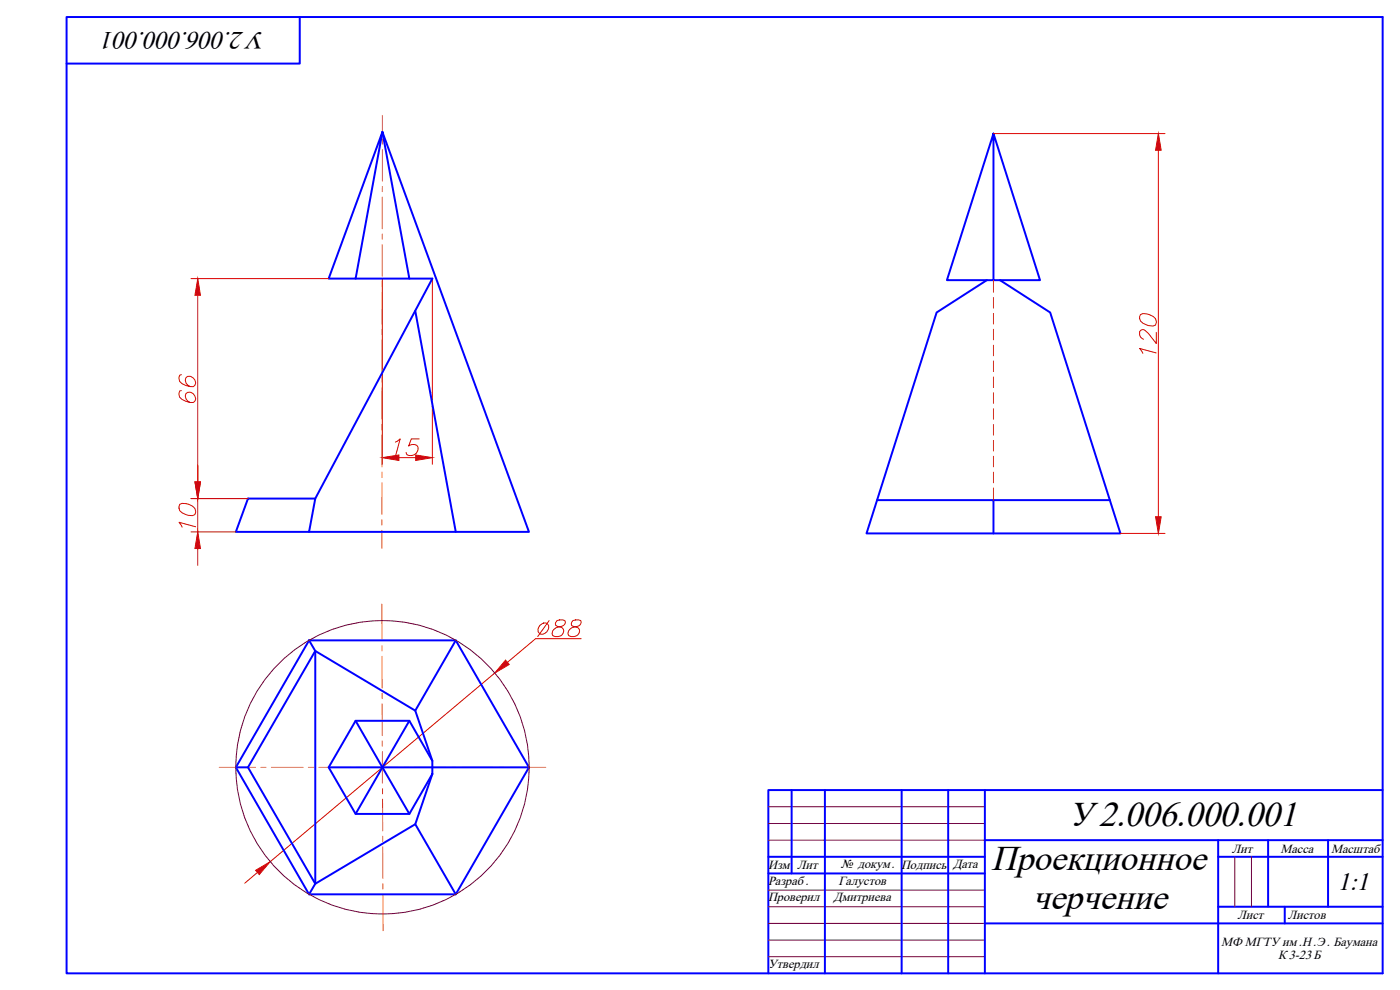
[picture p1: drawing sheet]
<svg xmlns="http://www.w3.org/2000/svg" width="420mm" height="297mm" viewBox="0 0 420 297" stroke-linecap="round" stroke-linejoin="round" font-family="sans-serif">
<g fill="none" stroke="#ff7f00" stroke-width=".3">
<path d="M114.8 34.6v5.5M114.7 59.1v9.6M114.8 41.7v1.6M114.8 44.9v9.4M114.8 56l-.1 1.5M114.7 70.2v1.6M114.7 73.4v9.5M114.7 98.8v1.6M114.7 84.5v1.6M114.7 87.7v9.5M114.7 102v9.5M114.7 113.1v1.6"/>
<path d="M114.7 116.3l-.1 9.5M114.6 127.4v1.6M114.6 130.5v9.6M114.6 155.9v1.7M114.6 159.1v5.5M114.6 141.7v1.5M114.6 144.9v9.5M114.6 181.3v10.8M114.6 196.9l.1 9.5M114.6 193.7v1.6M114.7 208v1.6M114.7 211.2v9.5"/>
<path d="M65.8 230.2h10.9M78.3 230.2h1.5M81.4 230.2h9.6M92.5 230.2h1.6M95.7 230.2h9.5M106.8 230.2h1.6M110 230.2h9.5M114.7 222.3v1.6M114.8 225.5v9.5M114.8 239.8l.1 9.5M114.8 236.6v1.6M121.1 230.2h1.6"/>
<path d="M124.3 230.2h9.5M135.4 230.2h1.6M138.6 230.2h9.5M149.7 230.2h1.6M152.9 230.2h10.9M114.9 250.9v1.6M114.9 254.1v9.5M114.9 265.2v1.6M114.9 268.3l.1 11"/>
</g>
<g fill="none" stroke="#d00" stroke-width=".3">
<path d="M298.2 40.1h51.4M347.6 45.1v110M57.3 83.6h41.3M59.4 88.6v56M114.7 83.6v55.7M129.8 83.6v55.7M342.3 94.4a4.1 4.1 0 0 1 4.5 1.2 1.44 1.44 0 0 1-.7 2.2 5.1 5.1 0 0 1-3.8-1.5l-.3-.8zM347 99.7v3.4l-3.1-3.7a1.07 1.07 0 0 0-1-.5 1.07 1.07 0 0 0-.9 .7 1.87 1.87 0 0 0 1.2 2.2M54.4 117.2l-.5 .1a1.95 1.95 0 0 0 .8 2.6 3.5 3.5 0 0 0 3.8 .5 1.82 1.82 0 0 0-.4-2.2 1.82 1.82 0 0 0-2.3-.1 1.91 1.91 0 0 0 1.2 2.7M54.4 112.4l-.5 .2a1.96 1.96 0 0 0 .8 2.5l1.1 .6 2.2 .3a1.75 1.75 0 0 0 .2-2.4 1.75 1.75 0 0 0-2.4-.3 1.91 1.91 0 0 0 1.2 2.7M347 105.9l-5-1.4 1 1.5M118.7 132.7l1.4-1-1.4 5"/>
<path d="M119.7 137.3h5.1M125.8 131.7h-2.4l-.8 2.1a1.62 1.62 0 0 1 1.8-.4 1.62 1.62 0 0 1 1.1 1.4 2.14 2.14 0 0 1-3.5 1.4l-.1-.5M53.9 151.3a4.1 4.1 0 0 1 4.6 1.2l.2 .8-.2 1.1a4.1 4.1 0 0 1-4.6-1.2l-.2-.8zM57.3 159.6h13.5M57.3 149.6h17.1M58.7 158.1l-5-1.4 1 1.5M59.4 149.6v10M59.4 164.6v5M336.3 160h13.3M162 187.6a1.55 1.55 0 0 1 2.6 0 2.03 2.03 0 0 1-.6 2.1 2.03 2.03 0 0 1-2.1 .3 1.69 1.69 0 0 1 .1-2.4zM164.8 186.2l-3.4 4.8M167.2 186.2l-.5 1 .1 .4 .4 .3a1.68 1.68 0 0 1 2 1.4 2 2 0 0 1-1.3 1.7 2 2 0 0 1-2.1-.5 1.91 1.91 0 0 1 1.8-2.4l1-.2a1.22 1.22 0 0 0 .9-1.7l-.6-.2z"/>
<path d="M171.9 186.2l-.5 1 .1 .4 .5 .3a1.68 1.68 0 0 1 1.9 1.4 1.98 1.98 0 0 1-1.3 1.7 1.98 1.98 0 0 1-2-.5 1.91 1.91 0 0 1 1.8-2.4l1-.2a1.29 1.29 0 0 0 .9-1.7l-.6-.2zM174.4 191.6h-13.7l-8.4 7.1M148.5 202l-67.4 56.6M77.3 261.8l-3.9 3.2"/>
</g>
<g fill="#d00" stroke="#d00" stroke-width=".3">
<path d="M124.8 136.5l5 .8-5 .9z"/>
<path d="M114.7 137.3l5-.8v1.7z"/>
<path d="M76.7 261.1l4.4-2.5-3.3 3.8z"/>
<path d="M151.7 198.1l1.1 1.3-4.3 2.6z"/>
<path d="M59.4 159.6l.8 5h-1.7z"/>
<path d="M58.5 144.6h1.7l-.8 5z"/>
<path d="M59.4 83.6l.8 5h-1.7z"/>
<path d="M347.6 40.1l.9 5h-1.7z"/>
<path d="M346.8 155.1h1.7l-.9 4.9z"/>
</g>
<g fill="none" stroke="#00f" stroke-width=".59">
<path d="M20 5.1h395v286.9h-395zM90 5.1v14h-70M298.2 40.1l-14 44h14v-44l13.9 44h-13.9M106.7 83.6h16.2l-8.1-44-8.1 44h-8.1l16.2-44 43.9 120h-65.9M122.9 83.6h6.9l-35.2 66M124.6 93.3l12.2 66.3M296.2 84.1l-15.1 9.7-21 66.2h76.2l-21.1-66.2-15.1-9.7M74.4 149.6h20.2l-1.8 10h-22zM263.2 150.1h35v9.9M298.2 150.1h34.9M92.8 192.1h44l21.9 38.1-21.9 38.1h-44l-22-38.1zM92.8 192.1l1.8 3.2v69.9l-1.8 3.1"/>
<path d="M94.6 195.3l30 17.9 5.2 15.1v3.9l-5.2 15.1-30 17.9-20.2-35zM136.8 192.1l-12.2 21.1M106.7 216.3l16.2 27.9M122.9 216.3l-16.2 27.9M70.8 230.2h3.6M98.6 230.2h60.1M129.8 228.3l-6.9-12h-16.2l-8.1 13.9 8.1 14h16.2l6.9-12M237.6 237.1v25M247.6 237.1v54.9M270.6 237.1v54.9M284.6 237.1v54.9M295.6 237.1v54.9"/>
<path d="M415 237.1h-184.4v54.9M124.6 247.3l12.2 21M230.6 257.1h65M295.6 252.1h119.4M365.6 257.1h49.4M365.6 252.1v39.9M380.6 252.1v19.9M398.6 252.1v20M230.6 262.1h65M295.6 277.1h119.4M365.6 272.1h49.4M385.6 272.1v5"/>
</g>
<g fill="none" stroke="#720039" stroke-width=".3">
<path d="M230.6 252.1h65M230.6 247.1h65M230.6 242h65M370.6 257.1v15M375.6 257.1v15M230.6 277.1h65M230.6 272.1h65M230.6 267.1h65M230.6 287h65M230.6 282.1h65"/>
<circle cx="114.8" cy="230.2" r="44"/>
</g>
<g fill="none" stroke="#b82e00" stroke-width=".3">
<path d="M298.2 84.1v3.6M298.2 89.3v3.1M298.2 94.1v3.1M298.2 98.8v3.2M298.2 103.6v3.2M298.2 108.3v3.2M298.2 113.1v3.2M298.2 117.8v3.2M298.2 122.6v3.2M298.2 127.4v3.1M298.2 132.2v3.1M298.2 136.9v3.2"/>
<path d="M298.2 141.7v3.2M298.2 146.4v3.7"/>
</g>
<g font-size="10.7">
<text x="320.6" y="248">У 2.006.000.001</text>
<text x="297.5" y="261.1">Проекционное</text>
<text x="309.8" y="272.8">черчение</text>
</g>
<g font-size="7.6">
<text x="79.7" y="9.6" transform="rotate(-180 79.7 9.6)">У2.006.000.001</text>
<text x="401.4" y="267">1:1</text>
</g>
<g font-size="3.8">
<text x="369.7" y="255.8">Лит</text>
<text x="384.3" y="255.8">Масса</text>
<text x="399.5" y="255.8">Масштаб</text>
<text x="230.5" y="260.8">Изм</text>
<text x="239.2" y="260.8">Лит</text>
<text x="252.3" y="260.4">№ докум. Подпись</text>
<text x="286" y="260.5">Дата</text>
<text x="230.5" y="265.5">Разраб .</text>
<text x="251.6" y="265.4">Галустов</text>
<text x="230.5" y="270.4">Проверил</text>
<text x="250.1" y="270.4">Дмитриева</text>
<text x="371.4" y="275.8">Лист</text>
<text x="386.5" y="275.8">Листов</text>
<text x="366.5" y="283.7">МФ МГТУ им .Н .Э . Баумана</text>
<text x="383.6" y="287.9">К 3-23 Б</text>
<text x="230.5" y="290.4">Утвердил</text>
</g>
</svg>
